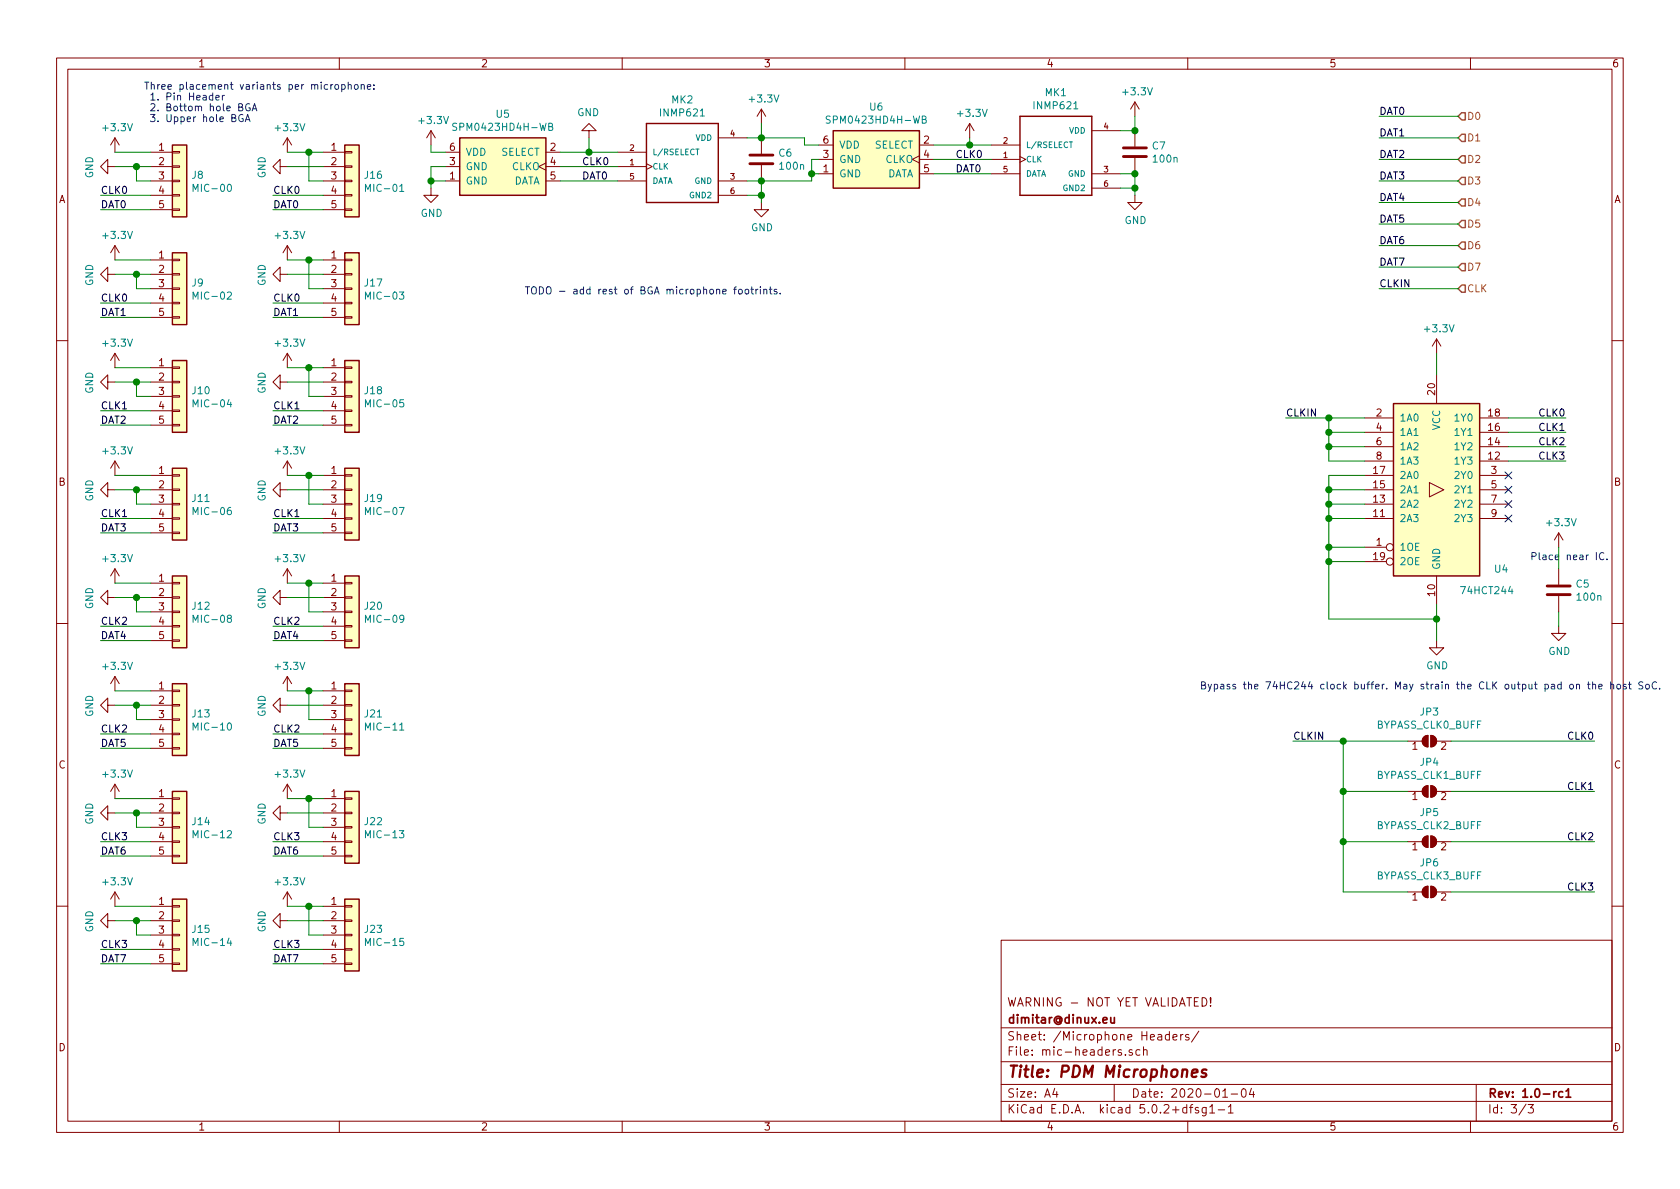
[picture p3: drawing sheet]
EESchema Schematic File Version 4
LIBS:beaglemic-cape-cache
EELAYER 26 0
EELAYER END
$Descr A4 11693 8268
encoding utf-8
Sheet 3 3
Title "PDM Microphones"
Date "2020-01-04"
Rev "1.0-rc1"
Comp "dimitar@dinux.eu"
Comment1 "WARNING - NOT YET VALIDATED!"
Comment2 ""
Comment3 ""
Comment4 ""
$EndDescr
$Comp
L Connector_Generic:Conn_01x05 J?
U 1 1
P 1250 1250
AR Path="/5E1BA68D" Ref="J?"  Part="1" 
AR Path="/5E1B9A68/5E1BA68D" Ref="J8"  Part="1" 
F 0 "J8" H 1330 1292 50  0000 L CNN
F 1 "MIC-00" H 1330 1201 50  0000 L CNN
F 2 "Connector_PinSocket_2.54mm:PinSocket_1x05_P2.54mm_Horizontal" H 1250 1250 50  0001 C CNN
F 3 "~" H 1250 1250 50  0001 C CNN
	1    1250 1250
	1    0    0    -1  
$EndComp
$Comp
L power:GND #PWR?
U 1 1
P 800 1150
AR Path="/5E1BA694" Ref="#PWR?"  Part="1" 
AR Path="/5E1B9A68/5E1BA694" Ref="#PWR048"  Part="1" 
F 0 "#PWR048" H 800 900 50  0001 C CNN
F 1 "GND" H 805 977 50  0000 C CNN
F 2 "" H 800 1150 50  0001 C CNN
F 3 "" H 800 1150 50  0001 C CNN
	1    800  1150
	0    1    1    0   
$EndComp
$Comp
L power:+3.3V #PWR?
U 1 1
P 800 1050
AR Path="/5E1BA69A" Ref="#PWR?"  Part="1" 
AR Path="/5E1B9A68/5E1BA69A" Ref="#PWR047"  Part="1" 
F 0 "#PWR047" H 800 900 50  0001 C CNN
F 1 "+3.3V" H 815 1223 50  0000 C CNN
F 2 "" H 800 1050 50  0001 C CNN
F 3 "" H 800 1050 50  0001 C CNN
	1    800  1050
	1    0    0    -1  
$EndComp
Wire Wire Line
	1050 1050 800  1050
Wire Wire Line
	1050 1150 950  1150
Wire Wire Line
	1050 1250 950  1250
Wire Wire Line
	950  1250 950  1150
Connection ~ 950  1150
Wire Wire Line
	950  1150 800  1150
$Comp
L Connector_Generic:Conn_01x05 J?
U 1 1
P 2450 1250
AR Path="/5E1BA6A6" Ref="J?"  Part="1" 
AR Path="/5E1B9A68/5E1BA6A6" Ref="J16"  Part="1" 
F 0 "J16" H 2530 1292 50  0000 L CNN
F 1 "MIC-01" H 2530 1201 50  0000 L CNN
F 2 "Connector_PinSocket_2.54mm:PinSocket_1x05_P2.54mm_Horizontal" H 2450 1250 50  0001 C CNN
F 3 "~" H 2450 1250 50  0001 C CNN
	1    2450 1250
	1    0    0    -1  
$EndComp
$Comp
L power:GND #PWR?
U 1 1
P 2000 1150
AR Path="/5E1BA6AD" Ref="#PWR?"  Part="1" 
AR Path="/5E1B9A68/5E1BA6AD" Ref="#PWR064"  Part="1" 
F 0 "#PWR064" H 2000 900 50  0001 C CNN
F 1 "GND" H 2005 977 50  0000 C CNN
F 2 "" H 2000 1150 50  0001 C CNN
F 3 "" H 2000 1150 50  0001 C CNN
	1    2000 1150
	0    1    1    0   
$EndComp
$Comp
L power:+3.3V #PWR?
U 1 1
P 2000 1050
AR Path="/5E1BA6B3" Ref="#PWR?"  Part="1" 
AR Path="/5E1B9A68/5E1BA6B3" Ref="#PWR063"  Part="1" 
F 0 "#PWR063" H 2000 900 50  0001 C CNN
F 1 "+3.3V" H 2015 1223 50  0000 C CNN
F 2 "" H 2000 1050 50  0001 C CNN
F 3 "" H 2000 1050 50  0001 C CNN
	1    2000 1050
	1    0    0    -1  
$EndComp
Wire Wire Line
	2250 1050 2150 1050
Wire Wire Line
	2000 1150 2250 1150
Wire Wire Line
	2250 1250 2150 1250
Wire Wire Line
	2150 1250 2150 1050
Connection ~ 2150 1050
Wire Wire Line
	2150 1050 2000 1050
Wire Wire Line
	1050 2100 700  2100
Wire Wire Line
	1050 2200 700  2200
$Comp
L Connector_Generic:Conn_01x05 J?
U 1 1
P 1250 2000
AR Path="/5E1BA6C1" Ref="J?"  Part="1" 
AR Path="/5E1B9A68/5E1BA6C1" Ref="J9"  Part="1" 
F 0 "J9" H 1330 2042 50  0000 L CNN
F 1 "MIC-02" H 1330 1951 50  0000 L CNN
F 2 "Connector_PinSocket_2.54mm:PinSocket_1x05_P2.54mm_Horizontal" H 1250 2000 50  0001 C CNN
F 3 "~" H 1250 2000 50  0001 C CNN
	1    1250 2000
	1    0    0    -1  
$EndComp
$Comp
L power:GND #PWR?
U 1 1
P 800 1900
AR Path="/5E1BA6C8" Ref="#PWR?"  Part="1" 
AR Path="/5E1B9A68/5E1BA6C8" Ref="#PWR050"  Part="1" 
F 0 "#PWR050" H 800 1650 50  0001 C CNN
F 1 "GND" H 805 1727 50  0000 C CNN
F 2 "" H 800 1900 50  0001 C CNN
F 3 "" H 800 1900 50  0001 C CNN
	1    800  1900
	0    1    1    0   
$EndComp
$Comp
L power:+3.3V #PWR?
U 1 1
P 800 1800
AR Path="/5E1BA6CE" Ref="#PWR?"  Part="1" 
AR Path="/5E1B9A68/5E1BA6CE" Ref="#PWR049"  Part="1" 
F 0 "#PWR049" H 800 1650 50  0001 C CNN
F 1 "+3.3V" H 815 1973 50  0000 C CNN
F 2 "" H 800 1800 50  0001 C CNN
F 3 "" H 800 1800 50  0001 C CNN
	1    800  1800
	1    0    0    -1  
$EndComp
Wire Wire Line
	1050 1800 800  1800
Wire Wire Line
	1050 1900 950  1900
Wire Wire Line
	1050 2000 950  2000
Wire Wire Line
	950  2000 950  1900
Connection ~ 950  1900
Wire Wire Line
	950  1900 800  1900
Wire Wire Line
	2250 2100 1900 2100
Wire Wire Line
	2250 2200 1900 2200
$Comp
L Connector_Generic:Conn_01x05 J?
U 1 1
P 2450 2000
AR Path="/5E1BA6DC" Ref="J?"  Part="1" 
AR Path="/5E1B9A68/5E1BA6DC" Ref="J17"  Part="1" 
F 0 "J17" H 2530 2042 50  0000 L CNN
F 1 "MIC-03" H 2530 1951 50  0000 L CNN
F 2 "Connector_PinSocket_2.54mm:PinSocket_1x05_P2.54mm_Horizontal" H 2450 2000 50  0001 C CNN
F 3 "~" H 2450 2000 50  0001 C CNN
	1    2450 2000
	1    0    0    -1  
$EndComp
$Comp
L power:GND #PWR?
U 1 1
P 2000 1900
AR Path="/5E1BA6E3" Ref="#PWR?"  Part="1" 
AR Path="/5E1B9A68/5E1BA6E3" Ref="#PWR066"  Part="1" 
F 0 "#PWR066" H 2000 1650 50  0001 C CNN
F 1 "GND" H 2005 1727 50  0000 C CNN
F 2 "" H 2000 1900 50  0001 C CNN
F 3 "" H 2000 1900 50  0001 C CNN
	1    2000 1900
	0    1    1    0   
$EndComp
$Comp
L power:+3.3V #PWR?
U 1 1
P 2000 1800
AR Path="/5E1BA6E9" Ref="#PWR?"  Part="1" 
AR Path="/5E1B9A68/5E1BA6E9" Ref="#PWR065"  Part="1" 
F 0 "#PWR065" H 2000 1650 50  0001 C CNN
F 1 "+3.3V" H 2015 1973 50  0000 C CNN
F 2 "" H 2000 1800 50  0001 C CNN
F 3 "" H 2000 1800 50  0001 C CNN
	1    2000 1800
	1    0    0    -1  
$EndComp
Wire Wire Line
	2250 1800 2150 1800
Wire Wire Line
	2000 1900 2250 1900
Wire Wire Line
	2250 2000 2150 2000
Wire Wire Line
	2150 2000 2150 1800
Connection ~ 2150 1800
Wire Wire Line
	2150 1800 2000 1800
Wire Wire Line
	1050 2850 700  2850
Wire Wire Line
	1050 2950 700  2950
$Comp
L Connector_Generic:Conn_01x05 J?
U 1 1
P 1250 2750
AR Path="/5E1BA6F7" Ref="J?"  Part="1" 
AR Path="/5E1B9A68/5E1BA6F7" Ref="J10"  Part="1" 
F 0 "J10" H 1330 2792 50  0000 L CNN
F 1 "MIC-04" H 1330 2701 50  0000 L CNN
F 2 "Connector_PinSocket_2.54mm:PinSocket_1x05_P2.54mm_Horizontal" H 1250 2750 50  0001 C CNN
F 3 "~" H 1250 2750 50  0001 C CNN
	1    1250 2750
	1    0    0    -1  
$EndComp
$Comp
L power:GND #PWR?
U 1 1
P 800 2650
AR Path="/5E1BA6FE" Ref="#PWR?"  Part="1" 
AR Path="/5E1B9A68/5E1BA6FE" Ref="#PWR052"  Part="1" 
F 0 "#PWR052" H 800 2400 50  0001 C CNN
F 1 "GND" H 805 2477 50  0000 C CNN
F 2 "" H 800 2650 50  0001 C CNN
F 3 "" H 800 2650 50  0001 C CNN
	1    800  2650
	0    1    1    0   
$EndComp
$Comp
L power:+3.3V #PWR?
U 1 1
P 800 2550
AR Path="/5E1BA704" Ref="#PWR?"  Part="1" 
AR Path="/5E1B9A68/5E1BA704" Ref="#PWR051"  Part="1" 
F 0 "#PWR051" H 800 2400 50  0001 C CNN
F 1 "+3.3V" H 815 2723 50  0000 C CNN
F 2 "" H 800 2550 50  0001 C CNN
F 3 "" H 800 2550 50  0001 C CNN
	1    800  2550
	1    0    0    -1  
$EndComp
Wire Wire Line
	1050 2550 800  2550
Wire Wire Line
	1050 2650 950  2650
Wire Wire Line
	1050 2750 950  2750
Wire Wire Line
	950  2750 950  2650
Connection ~ 950  2650
Wire Wire Line
	950  2650 800  2650
Wire Wire Line
	2250 2850 1900 2850
Wire Wire Line
	2250 2950 1900 2950
$Comp
L Connector_Generic:Conn_01x05 J?
U 1 1
P 2450 2750
AR Path="/5E1BA712" Ref="J?"  Part="1" 
AR Path="/5E1B9A68/5E1BA712" Ref="J18"  Part="1" 
F 0 "J18" H 2530 2792 50  0000 L CNN
F 1 "MIC-05" H 2530 2701 50  0000 L CNN
F 2 "Connector_PinSocket_2.54mm:PinSocket_1x05_P2.54mm_Horizontal" H 2450 2750 50  0001 C CNN
F 3 "~" H 2450 2750 50  0001 C CNN
	1    2450 2750
	1    0    0    -1  
$EndComp
$Comp
L power:GND #PWR?
U 1 1
P 2000 2650
AR Path="/5E1BA719" Ref="#PWR?"  Part="1" 
AR Path="/5E1B9A68/5E1BA719" Ref="#PWR068"  Part="1" 
F 0 "#PWR068" H 2000 2400 50  0001 C CNN
F 1 "GND" H 2005 2477 50  0000 C CNN
F 2 "" H 2000 2650 50  0001 C CNN
F 3 "" H 2000 2650 50  0001 C CNN
	1    2000 2650
	0    1    1    0   
$EndComp
$Comp
L power:+3.3V #PWR?
U 1 1
P 2000 2550
AR Path="/5E1BA71F" Ref="#PWR?"  Part="1" 
AR Path="/5E1B9A68/5E1BA71F" Ref="#PWR067"  Part="1" 
F 0 "#PWR067" H 2000 2400 50  0001 C CNN
F 1 "+3.3V" H 2015 2723 50  0000 C CNN
F 2 "" H 2000 2550 50  0001 C CNN
F 3 "" H 2000 2550 50  0001 C CNN
	1    2000 2550
	1    0    0    -1  
$EndComp
Wire Wire Line
	2250 2550 2150 2550
Wire Wire Line
	2000 2650 2250 2650
Wire Wire Line
	2250 2750 2150 2750
Wire Wire Line
	2150 2750 2150 2550
Connection ~ 2150 2550
Wire Wire Line
	2150 2550 2000 2550
Wire Wire Line
	2250 1350 1900 1350
Wire Wire Line
	2250 1450 1900 1450
Wire Wire Line
	1050 1350 700  1350
Wire Wire Line
	700  1450 1050 1450
Text Label 1900 1350 0    50   ~ 0
CLK0
Text Label 1900 1450 0    50   ~ 0
DAT0
Text Label 700  1350 0    50   ~ 0
CLK0
Text Label 700  1450 0    50   ~ 0
DAT0
Text Label 1900 2100 0    50   ~ 0
CLK0
Text Label 700  2100 0    50   ~ 0
CLK0
Text Label 700  2200 0    50   ~ 0
DAT1
Text Label 1900 2200 0    50   ~ 0
DAT1
Text Label 700  2850 0    50   ~ 0
CLK1
Text Label 700  2950 0    50   ~ 0
DAT2
Text Label 1900 2850 0    50   ~ 0
CLK1
Text Label 1900 2950 0    50   ~ 0
DAT2
Wire Wire Line
	1050 3600 700  3600
Wire Wire Line
	1050 3700 700  3700
$Comp
L Connector_Generic:Conn_01x05 J?
U 1 1
P 1250 3500
AR Path="/5E1BA73D" Ref="J?"  Part="1" 
AR Path="/5E1B9A68/5E1BA73D" Ref="J11"  Part="1" 
F 0 "J11" H 1330 3542 50  0000 L CNN
F 1 "MIC-06" H 1330 3451 50  0000 L CNN
F 2 "Connector_PinSocket_2.54mm:PinSocket_1x05_P2.54mm_Horizontal" H 1250 3500 50  0001 C CNN
F 3 "~" H 1250 3500 50  0001 C CNN
	1    1250 3500
	1    0    0    -1  
$EndComp
$Comp
L power:GND #PWR?
U 1 1
P 800 3400
AR Path="/5E1BA744" Ref="#PWR?"  Part="1" 
AR Path="/5E1B9A68/5E1BA744" Ref="#PWR054"  Part="1" 
F 0 "#PWR054" H 800 3150 50  0001 C CNN
F 1 "GND" H 805 3227 50  0000 C CNN
F 2 "" H 800 3400 50  0001 C CNN
F 3 "" H 800 3400 50  0001 C CNN
	1    800  3400
	0    1    1    0   
$EndComp
$Comp
L power:+3.3V #PWR?
U 1 1
P 800 3300
AR Path="/5E1BA74A" Ref="#PWR?"  Part="1" 
AR Path="/5E1B9A68/5E1BA74A" Ref="#PWR053"  Part="1" 
F 0 "#PWR053" H 800 3150 50  0001 C CNN
F 1 "+3.3V" H 815 3473 50  0000 C CNN
F 2 "" H 800 3300 50  0001 C CNN
F 3 "" H 800 3300 50  0001 C CNN
	1    800  3300
	1    0    0    -1  
$EndComp
Wire Wire Line
	1050 3300 800  3300
Wire Wire Line
	1050 3400 950  3400
Wire Wire Line
	1050 3500 950  3500
Wire Wire Line
	950  3500 950  3400
Connection ~ 950  3400
Wire Wire Line
	950  3400 800  3400
Wire Wire Line
	2250 3600 1900 3600
Wire Wire Line
	2250 3700 1900 3700
$Comp
L Connector_Generic:Conn_01x05 J?
U 1 1
P 2450 3500
AR Path="/5E1BA758" Ref="J?"  Part="1" 
AR Path="/5E1B9A68/5E1BA758" Ref="J19"  Part="1" 
F 0 "J19" H 2530 3542 50  0000 L CNN
F 1 "MIC-07" H 2530 3451 50  0000 L CNN
F 2 "Connector_PinSocket_2.54mm:PinSocket_1x05_P2.54mm_Horizontal" H 2450 3500 50  0001 C CNN
F 3 "~" H 2450 3500 50  0001 C CNN
	1    2450 3500
	1    0    0    -1  
$EndComp
$Comp
L power:GND #PWR?
U 1 1
P 2000 3400
AR Path="/5E1BA75F" Ref="#PWR?"  Part="1" 
AR Path="/5E1B9A68/5E1BA75F" Ref="#PWR070"  Part="1" 
F 0 "#PWR070" H 2000 3150 50  0001 C CNN
F 1 "GND" H 2005 3227 50  0000 C CNN
F 2 "" H 2000 3400 50  0001 C CNN
F 3 "" H 2000 3400 50  0001 C CNN
	1    2000 3400
	0    1    1    0   
$EndComp
$Comp
L power:+3.3V #PWR?
U 1 1
P 2000 3300
AR Path="/5E1BA765" Ref="#PWR?"  Part="1" 
AR Path="/5E1B9A68/5E1BA765" Ref="#PWR069"  Part="1" 
F 0 "#PWR069" H 2000 3150 50  0001 C CNN
F 1 "+3.3V" H 2015 3473 50  0000 C CNN
F 2 "" H 2000 3300 50  0001 C CNN
F 3 "" H 2000 3300 50  0001 C CNN
	1    2000 3300
	1    0    0    -1  
$EndComp
Wire Wire Line
	2250 3300 2150 3300
Wire Wire Line
	2000 3400 2250 3400
Wire Wire Line
	2250 3500 2150 3500
Wire Wire Line
	2150 3500 2150 3300
Connection ~ 2150 3300
Wire Wire Line
	2150 3300 2000 3300
Text Label 700  3600 0    50   ~ 0
CLK1
Text Label 700  3700 0    50   ~ 0
DAT3
Text Label 1900 3600 0    50   ~ 0
CLK1
Text Label 1900 3700 0    50   ~ 0
DAT3
$Comp
L Connector_Generic:Conn_01x05 J?
U 1 1
P 1250 4250
AR Path="/5E1BA775" Ref="J?"  Part="1" 
AR Path="/5E1B9A68/5E1BA775" Ref="J12"  Part="1" 
F 0 "J12" H 1330 4292 50  0000 L CNN
F 1 "MIC-08" H 1330 4201 50  0000 L CNN
F 2 "Connector_PinSocket_2.54mm:PinSocket_1x05_P2.54mm_Horizontal" H 1250 4250 50  0001 C CNN
F 3 "~" H 1250 4250 50  0001 C CNN
	1    1250 4250
	1    0    0    -1  
$EndComp
$Comp
L power:GND #PWR?
U 1 1
P 800 4150
AR Path="/5E1BA77C" Ref="#PWR?"  Part="1" 
AR Path="/5E1B9A68/5E1BA77C" Ref="#PWR056"  Part="1" 
F 0 "#PWR056" H 800 3900 50  0001 C CNN
F 1 "GND" H 805 3977 50  0000 C CNN
F 2 "" H 800 4150 50  0001 C CNN
F 3 "" H 800 4150 50  0001 C CNN
	1    800  4150
	0    1    1    0   
$EndComp
$Comp
L power:+3.3V #PWR?
U 1 1
P 800 4050
AR Path="/5E1BA782" Ref="#PWR?"  Part="1" 
AR Path="/5E1B9A68/5E1BA782" Ref="#PWR055"  Part="1" 
F 0 "#PWR055" H 800 3900 50  0001 C CNN
F 1 "+3.3V" H 815 4223 50  0000 C CNN
F 2 "" H 800 4050 50  0001 C CNN
F 3 "" H 800 4050 50  0001 C CNN
	1    800  4050
	1    0    0    -1  
$EndComp
Wire Wire Line
	1050 4050 800  4050
Wire Wire Line
	1050 4150 950  4150
Wire Wire Line
	1050 4250 950  4250
Wire Wire Line
	950  4250 950  4150
Connection ~ 950  4150
Wire Wire Line
	950  4150 800  4150
$Comp
L Connector_Generic:Conn_01x05 J?
U 1 1
P 2450 4250
AR Path="/5E1BA78E" Ref="J?"  Part="1" 
AR Path="/5E1B9A68/5E1BA78E" Ref="J20"  Part="1" 
F 0 "J20" H 2530 4292 50  0000 L CNN
F 1 "MIC-09" H 2530 4201 50  0000 L CNN
F 2 "Connector_PinSocket_2.54mm:PinSocket_1x05_P2.54mm_Horizontal" H 2450 4250 50  0001 C CNN
F 3 "~" H 2450 4250 50  0001 C CNN
	1    2450 4250
	1    0    0    -1  
$EndComp
$Comp
L power:GND #PWR?
U 1 1
P 2000 4150
AR Path="/5E1BA795" Ref="#PWR?"  Part="1" 
AR Path="/5E1B9A68/5E1BA795" Ref="#PWR072"  Part="1" 
F 0 "#PWR072" H 2000 3900 50  0001 C CNN
F 1 "GND" H 2005 3977 50  0000 C CNN
F 2 "" H 2000 4150 50  0001 C CNN
F 3 "" H 2000 4150 50  0001 C CNN
	1    2000 4150
	0    1    1    0   
$EndComp
$Comp
L power:+3.3V #PWR?
U 1 1
P 2000 4050
AR Path="/5E1BA79B" Ref="#PWR?"  Part="1" 
AR Path="/5E1B9A68/5E1BA79B" Ref="#PWR071"  Part="1" 
F 0 "#PWR071" H 2000 3900 50  0001 C CNN
F 1 "+3.3V" H 2015 4223 50  0000 C CNN
F 2 "" H 2000 4050 50  0001 C CNN
F 3 "" H 2000 4050 50  0001 C CNN
	1    2000 4050
	1    0    0    -1  
$EndComp
Wire Wire Line
	2250 4050 2150 4050
Wire Wire Line
	2000 4150 2250 4150
Wire Wire Line
	2250 4250 2150 4250
Wire Wire Line
	2150 4250 2150 4050
Connection ~ 2150 4050
Wire Wire Line
	2150 4050 2000 4050
Wire Wire Line
	1050 5100 700  5100
Wire Wire Line
	1050 5200 700  5200
$Comp
L Connector_Generic:Conn_01x05 J?
U 1 1
P 1250 5000
AR Path="/5E1BA7A9" Ref="J?"  Part="1" 
AR Path="/5E1B9A68/5E1BA7A9" Ref="J13"  Part="1" 
F 0 "J13" H 1330 5042 50  0000 L CNN
F 1 "MIC-10" H 1330 4951 50  0000 L CNN
F 2 "Connector_PinSocket_2.54mm:PinSocket_1x05_P2.54mm_Horizontal" H 1250 5000 50  0001 C CNN
F 3 "~" H 1250 5000 50  0001 C CNN
	1    1250 5000
	1    0    0    -1  
$EndComp
$Comp
L power:GND #PWR?
U 1 1
P 800 4900
AR Path="/5E1BA7B0" Ref="#PWR?"  Part="1" 
AR Path="/5E1B9A68/5E1BA7B0" Ref="#PWR058"  Part="1" 
F 0 "#PWR058" H 800 4650 50  0001 C CNN
F 1 "GND" H 805 4727 50  0000 C CNN
F 2 "" H 800 4900 50  0001 C CNN
F 3 "" H 800 4900 50  0001 C CNN
	1    800  4900
	0    1    1    0   
$EndComp
$Comp
L power:+3.3V #PWR?
U 1 1
P 800 4800
AR Path="/5E1BA7B6" Ref="#PWR?"  Part="1" 
AR Path="/5E1B9A68/5E1BA7B6" Ref="#PWR057"  Part="1" 
F 0 "#PWR057" H 800 4650 50  0001 C CNN
F 1 "+3.3V" H 815 4973 50  0000 C CNN
F 2 "" H 800 4800 50  0001 C CNN
F 3 "" H 800 4800 50  0001 C CNN
	1    800  4800
	1    0    0    -1  
$EndComp
Wire Wire Line
	1050 4800 800  4800
Wire Wire Line
	1050 4900 950  4900
Wire Wire Line
	1050 5000 950  5000
Wire Wire Line
	950  5000 950  4900
Connection ~ 950  4900
Wire Wire Line
	950  4900 800  4900
Wire Wire Line
	2250 5100 1900 5100
Wire Wire Line
	2250 5200 1900 5200
$Comp
L Connector_Generic:Conn_01x05 J?
U 1 1
P 2450 5000
AR Path="/5E1BA7C4" Ref="J?"  Part="1" 
AR Path="/5E1B9A68/5E1BA7C4" Ref="J21"  Part="1" 
F 0 "J21" H 2530 5042 50  0000 L CNN
F 1 "MIC-11" H 2530 4951 50  0000 L CNN
F 2 "Connector_PinSocket_2.54mm:PinSocket_1x05_P2.54mm_Horizontal" H 2450 5000 50  0001 C CNN
F 3 "~" H 2450 5000 50  0001 C CNN
	1    2450 5000
	1    0    0    -1  
$EndComp
$Comp
L power:GND #PWR?
U 1 1
P 2000 4900
AR Path="/5E1BA7CB" Ref="#PWR?"  Part="1" 
AR Path="/5E1B9A68/5E1BA7CB" Ref="#PWR074"  Part="1" 
F 0 "#PWR074" H 2000 4650 50  0001 C CNN
F 1 "GND" H 2005 4727 50  0000 C CNN
F 2 "" H 2000 4900 50  0001 C CNN
F 3 "" H 2000 4900 50  0001 C CNN
	1    2000 4900
	0    1    1    0   
$EndComp
$Comp
L power:+3.3V #PWR?
U 1 1
P 2000 4800
AR Path="/5E1BA7D1" Ref="#PWR?"  Part="1" 
AR Path="/5E1B9A68/5E1BA7D1" Ref="#PWR073"  Part="1" 
F 0 "#PWR073" H 2000 4650 50  0001 C CNN
F 1 "+3.3V" H 2015 4973 50  0000 C CNN
F 2 "" H 2000 4800 50  0001 C CNN
F 3 "" H 2000 4800 50  0001 C CNN
	1    2000 4800
	1    0    0    -1  
$EndComp
Wire Wire Line
	2250 4800 2150 4800
Wire Wire Line
	2000 4900 2250 4900
Wire Wire Line
	2250 5000 2150 5000
Wire Wire Line
	2150 5000 2150 4800
Connection ~ 2150 4800
Wire Wire Line
	2150 4800 2000 4800
Wire Wire Line
	1050 5850 700  5850
Wire Wire Line
	1050 5950 700  5950
$Comp
L Connector_Generic:Conn_01x05 J?
U 1 1
P 1250 5750
AR Path="/5E1BA7DF" Ref="J?"  Part="1" 
AR Path="/5E1B9A68/5E1BA7DF" Ref="J14"  Part="1" 
F 0 "J14" H 1330 5792 50  0000 L CNN
F 1 "MIC-12" H 1330 5701 50  0000 L CNN
F 2 "Connector_PinSocket_2.54mm:PinSocket_1x05_P2.54mm_Horizontal" H 1250 5750 50  0001 C CNN
F 3 "~" H 1250 5750 50  0001 C CNN
	1    1250 5750
	1    0    0    -1  
$EndComp
$Comp
L power:GND #PWR?
U 1 1
P 800 5650
AR Path="/5E1BA7E6" Ref="#PWR?"  Part="1" 
AR Path="/5E1B9A68/5E1BA7E6" Ref="#PWR060"  Part="1" 
F 0 "#PWR060" H 800 5400 50  0001 C CNN
F 1 "GND" H 805 5477 50  0000 C CNN
F 2 "" H 800 5650 50  0001 C CNN
F 3 "" H 800 5650 50  0001 C CNN
	1    800  5650
	0    1    1    0   
$EndComp
$Comp
L power:+3.3V #PWR?
U 1 1
P 800 5550
AR Path="/5E1BA7EC" Ref="#PWR?"  Part="1" 
AR Path="/5E1B9A68/5E1BA7EC" Ref="#PWR059"  Part="1" 
F 0 "#PWR059" H 800 5400 50  0001 C CNN
F 1 "+3.3V" H 815 5723 50  0000 C CNN
F 2 "" H 800 5550 50  0001 C CNN
F 3 "" H 800 5550 50  0001 C CNN
	1    800  5550
	1    0    0    -1  
$EndComp
Wire Wire Line
	1050 5550 800  5550
Wire Wire Line
	1050 5650 950  5650
Wire Wire Line
	1050 5750 950  5750
Wire Wire Line
	950  5750 950  5650
Connection ~ 950  5650
Wire Wire Line
	950  5650 800  5650
Wire Wire Line
	2250 5850 1900 5850
Wire Wire Line
	2250 5950 1900 5950
$Comp
L Connector_Generic:Conn_01x05 J?
U 1 1
P 2450 5750
AR Path="/5E1BA7FA" Ref="J?"  Part="1" 
AR Path="/5E1B9A68/5E1BA7FA" Ref="J22"  Part="1" 
F 0 "J22" H 2530 5792 50  0000 L CNN
F 1 "MIC-13" H 2530 5701 50  0000 L CNN
F 2 "Connector_PinSocket_2.54mm:PinSocket_1x05_P2.54mm_Horizontal" H 2450 5750 50  0001 C CNN
F 3 "~" H 2450 5750 50  0001 C CNN
	1    2450 5750
	1    0    0    -1  
$EndComp
$Comp
L power:GND #PWR?
U 1 1
P 2000 5650
AR Path="/5E1BA801" Ref="#PWR?"  Part="1" 
AR Path="/5E1B9A68/5E1BA801" Ref="#PWR076"  Part="1" 
F 0 "#PWR076" H 2000 5400 50  0001 C CNN
F 1 "GND" H 2005 5477 50  0000 C CNN
F 2 "" H 2000 5650 50  0001 C CNN
F 3 "" H 2000 5650 50  0001 C CNN
	1    2000 5650
	0    1    1    0   
$EndComp
$Comp
L power:+3.3V #PWR?
U 1 1
P 2000 5550
AR Path="/5E1BA807" Ref="#PWR?"  Part="1" 
AR Path="/5E1B9A68/5E1BA807" Ref="#PWR075"  Part="1" 
F 0 "#PWR075" H 2000 5400 50  0001 C CNN
F 1 "+3.3V" H 2015 5723 50  0000 C CNN
F 2 "" H 2000 5550 50  0001 C CNN
F 3 "" H 2000 5550 50  0001 C CNN
	1    2000 5550
	1    0    0    -1  
$EndComp
Wire Wire Line
	2250 5550 2150 5550
Wire Wire Line
	2000 5650 2250 5650
Wire Wire Line
	2250 5750 2150 5750
Wire Wire Line
	2150 5750 2150 5550
Connection ~ 2150 5550
Wire Wire Line
	2150 5550 2000 5550
Wire Wire Line
	2250 4350 1900 4350
Wire Wire Line
	2250 4450 1900 4450
Wire Wire Line
	1050 4350 700  4350
Wire Wire Line
	700  4450 1050 4450
Text Label 1900 4350 0    50   ~ 0
CLK2
Text Label 1900 4450 0    50   ~ 0
DAT4
Text Label 700  4350 0    50   ~ 0
CLK2
Text Label 700  4450 0    50   ~ 0
DAT4
Text Label 1900 5100 0    50   ~ 0
CLK2
Text Label 700  5100 0    50   ~ 0
CLK2
Text Label 700  5200 0    50   ~ 0
DAT5
Text Label 1900 5200 0    50   ~ 0
DAT5
Text Label 700  5850 0    50   ~ 0
CLK3
Text Label 700  5950 0    50   ~ 0
DAT6
Text Label 1900 5850 0    50   ~ 0
CLK3
Text Label 1900 5950 0    50   ~ 0
DAT6
Wire Wire Line
	1050 6600 700  6600
Wire Wire Line
	1050 6700 700  6700
$Comp
L Connector_Generic:Conn_01x05 J?
U 1 1
P 1250 6500
AR Path="/5E1BA825" Ref="J?"  Part="1" 
AR Path="/5E1B9A68/5E1BA825" Ref="J15"  Part="1" 
F 0 "J15" H 1330 6542 50  0000 L CNN
F 1 "MIC-14" H 1330 6451 50  0000 L CNN
F 2 "Connector_PinSocket_2.54mm:PinSocket_1x05_P2.54mm_Horizontal" H 1250 6500 50  0001 C CNN
F 3 "~" H 1250 6500 50  0001 C CNN
	1    1250 6500
	1    0    0    -1  
$EndComp
$Comp
L power:GND #PWR?
U 1 1
P 800 6400
AR Path="/5E1BA82C" Ref="#PWR?"  Part="1" 
AR Path="/5E1B9A68/5E1BA82C" Ref="#PWR062"  Part="1" 
F 0 "#PWR062" H 800 6150 50  0001 C CNN
F 1 "GND" H 805 6227 50  0000 C CNN
F 2 "" H 800 6400 50  0001 C CNN
F 3 "" H 800 6400 50  0001 C CNN
	1    800  6400
	0    1    1    0   
$EndComp
$Comp
L power:+3.3V #PWR?
U 1 1
P 800 6300
AR Path="/5E1BA832" Ref="#PWR?"  Part="1" 
AR Path="/5E1B9A68/5E1BA832" Ref="#PWR061"  Part="1" 
F 0 "#PWR061" H 800 6150 50  0001 C CNN
F 1 "+3.3V" H 815 6473 50  0000 C CNN
F 2 "" H 800 6300 50  0001 C CNN
F 3 "" H 800 6300 50  0001 C CNN
	1    800  6300
	1    0    0    -1  
$EndComp
Wire Wire Line
	1050 6300 800  6300
Wire Wire Line
	1050 6400 950  6400
Wire Wire Line
	1050 6500 950  6500
Wire Wire Line
	950  6500 950  6400
Connection ~ 950  6400
Wire Wire Line
	950  6400 800  6400
Wire Wire Line
	2250 6600 1900 6600
Wire Wire Line
	2250 6700 1900 6700
$Comp
L Connector_Generic:Conn_01x05 J?
U 1 1
P 2450 6500
AR Path="/5E1BA840" Ref="J?"  Part="1" 
AR Path="/5E1B9A68/5E1BA840" Ref="J23"  Part="1" 
F 0 "J23" H 2530 6542 50  0000 L CNN
F 1 "MIC-15" H 2530 6451 50  0000 L CNN
F 2 "Connector_PinSocket_2.54mm:PinSocket_1x05_P2.54mm_Horizontal" H 2450 6500 50  0001 C CNN
F 3 "~" H 2450 6500 50  0001 C CNN
	1    2450 6500
	1    0    0    -1  
$EndComp
$Comp
L power:GND #PWR?
U 1 1
P 2000 6400
AR Path="/5E1BA847" Ref="#PWR?"  Part="1" 
AR Path="/5E1B9A68/5E1BA847" Ref="#PWR078"  Part="1" 
F 0 "#PWR078" H 2000 6150 50  0001 C CNN
F 1 "GND" H 2005 6227 50  0000 C CNN
F 2 "" H 2000 6400 50  0001 C CNN
F 3 "" H 2000 6400 50  0001 C CNN
	1    2000 6400
	0    1    1    0   
$EndComp
$Comp
L power:+3.3V #PWR?
U 1 1
P 2000 6300
AR Path="/5E1BA84D" Ref="#PWR?"  Part="1" 
AR Path="/5E1B9A68/5E1BA84D" Ref="#PWR077"  Part="1" 
F 0 "#PWR077" H 2000 6150 50  0001 C CNN
F 1 "+3.3V" H 2015 6473 50  0000 C CNN
F 2 "" H 2000 6300 50  0001 C CNN
F 3 "" H 2000 6300 50  0001 C CNN
	1    2000 6300
	1    0    0    -1  
$EndComp
Wire Wire Line
	2250 6300 2150 6300
Wire Wire Line
	2000 6400 2250 6400
Wire Wire Line
	2250 6500 2150 6500
Wire Wire Line
	2150 6500 2150 6300
Connection ~ 2150 6300
Wire Wire Line
	2150 6300 2000 6300
Text Label 700  6600 0    50   ~ 0
CLK3
Text Label 700  6700 0    50   ~ 0
DAT7
Text Label 1900 6600 0    50   ~ 0
CLK3
Text Label 1900 6700 0    50   ~ 0
DAT7
$Comp
L 74xx:74HCT244 U?
U 1 1
P 10000 3400
AR Path="/5E1C044B" Ref="U?"  Part="1" 
AR Path="/5E1B9A68/5E1C044B" Ref="U4"  Part="1" 
F 0 "U4" H 10450 2850 50  0000 C CNN
F 1 "74HCT244" H 10350 2700 50  0000 C CNN
F 2 "Package_SO:TSSOP-20_4.4x6.5mm_P0.65mm" H 10000 3400 50  0001 C CNN
F 3 "http://www.nxp.com/documents/data_sheet/74HC_HCT244.pdf" H 10000 3400 50  0001 C CNN
	1    10000 3400
	1    0    0    -1  
$EndComp
$Comp
L Jumper:SolderJumper_2_Open JP?
U 1 1
P 9950 5150
AR Path="/5E1C0452" Ref="JP?"  Part="1" 
AR Path="/5E1B9A68/5E1C0452" Ref="JP3"  Part="1" 
F 0 "JP3" H 9950 5355 50  0000 C CNN
F 1 "BYPASS_CLK0_BUFF" H 9950 5264 50  0000 C CNN
F 2 "Jumper:SolderJumper-2_P1.3mm_Open_RoundedPad1.0x1.5mm" H 9950 5150 50  0001 C CNN
F 3 "~" H 9950 5150 50  0001 C CNN
	1    9950 5150
	1    0    0    -1  
$EndComp
Text HLabel 10150 800  2    50   Input ~ 0
D0
Text HLabel 10150 950  2    50   Input ~ 0
D1
Text HLabel 10150 1100 2    50   Input ~ 0
D2
Text HLabel 10150 1250 2    50   Input ~ 0
D3
Text HLabel 10150 1400 2    50   Input ~ 0
D4
Text HLabel 10150 1550 2    50   Input ~ 0
D5
Text HLabel 10150 1700 2    50   Input ~ 0
D6
Text HLabel 10150 1850 2    50   Input ~ 0
D7
Text HLabel 10150 2000 2    50   Input ~ 0
CLK
NoConn ~ 10500 3300
NoConn ~ 10500 3400
NoConn ~ 10500 3500
NoConn ~ 10500 3600
$Comp
L power:GND #PWR080
U 1 1
P 10000 4450
F 0 "#PWR080" H 10000 4200 50  0001 C CNN
F 1 "GND" H 10005 4277 50  0000 C CNN
F 2 "" H 10000 4450 50  0001 C CNN
F 3 "" H 10000 4450 50  0001 C CNN
	1    10000 4450
	1    0    0    -1  
$EndComp
Wire Wire Line
	10000 4200 10000 4300
Wire Wire Line
	9500 3300 9250 3300
Wire Wire Line
	9250 3300 9250 3400
Wire Wire Line
	9250 4300 10000 4300
Connection ~ 10000 4300
Wire Wire Line
	10000 4300 10000 4450
Wire Wire Line
	9500 3900 9250 3900
Connection ~ 9250 3900
Wire Wire Line
	9250 3900 9250 4300
Wire Wire Line
	9500 3800 9250 3800
Connection ~ 9250 3800
Wire Wire Line
	9250 3800 9250 3900
Wire Wire Line
	9500 3600 9250 3600
Connection ~ 9250 3600
Wire Wire Line
	9250 3600 9250 3800
Wire Wire Line
	9500 3500 9250 3500
Connection ~ 9250 3500
Wire Wire Line
	9250 3500 9250 3600
Wire Wire Line
	9500 3400 9250 3400
Connection ~ 9250 3400
Wire Wire Line
	9250 3400 9250 3500
Wire Wire Line
	9500 2900 9250 2900
Wire Wire Line
	9250 2900 9250 3000
Wire Wire Line
	9250 3000 9500 3000
Wire Wire Line
	9250 3000 9250 3100
Wire Wire Line
	9250 3100 9500 3100
Connection ~ 9250 3000
Wire Wire Line
	9500 3200 9250 3200
Wire Wire Line
	9250 3200 9250 3100
Connection ~ 9250 3100
Wire Wire Line
	9250 2900 8950 2900
Connection ~ 9250 2900
Wire Wire Line
	10500 2900 10900 2900
Wire Wire Line
	10500 3000 10900 3000
Wire Wire Line
	10500 3100 10900 3100
Wire Wire Line
	10500 3200 10900 3200
Text Label 8950 2900 0    50   ~ 0
CLKIN
Text Label 10900 2900 2    50   ~ 0
CLK0
Text Label 10900 3000 2    50   ~ 0
CLK1
Text Label 10900 3100 2    50   ~ 0
CLK2
Text Label 10900 3200 2    50   ~ 0
CLK3
$Comp
L power:+3.3V #PWR?
U 1 1
P 10000 2450
AR Path="/5E0F7674/5E25E067" Ref="#PWR?"  Part="1" 
AR Path="/5E1B9A68/5E25E067" Ref="#PWR079"  Part="1" 
F 0 "#PWR079" H 10000 2300 50  0001 C CNN
F 1 "+3.3V" H 10015 2623 50  0000 C CNN
F 2 "" H 10000 2450 50  0001 C CNN
F 3 "" H 10000 2450 50  0001 C CNN
	1    10000 2450
	1    0    0    -1  
$EndComp
Wire Wire Line
	10000 2600 10000 2450
Wire Wire Line
	10150 800  9600 800 
Wire Wire Line
	10150 950  9600 950 
Wire Wire Line
	10150 1100 9600 1100
Wire Wire Line
	9600 1250 10150 1250
Wire Wire Line
	10150 1400 9600 1400
Wire Wire Line
	10150 1550 9600 1550
Wire Wire Line
	10150 1700 9600 1700
Wire Wire Line
	10150 1850 9600 1850
Wire Wire Line
	10150 2000 9600 2000
Text Label 9600 2000 0    50   ~ 0
CLKIN
Text Label 9600 1850 0    50   ~ 0
DAT7
Text Label 9600 1700 0    50   ~ 0
DAT6
Text Label 9600 1550 0    50   ~ 0
DAT5
Text Label 9600 1400 0    50   ~ 0
DAT4
Text Label 9600 1250 0    50   ~ 0
DAT3
Text Label 9600 1100 0    50   ~ 0
DAT2
Text Label 9600 950  0    50   ~ 0
DAT1
Text Label 9600 800  0    50   ~ 0
DAT0
Wire Wire Line
	10100 5150 11100 5150
Wire Wire Line
	9800 5150 9350 5150
Text Notes 8350 4800 0    50   ~ 0
Bypass the 74HC244 clock buffer. May strain the CLK output pad on the host SoC.
Text Label 9000 5150 0    50   ~ 0
CLKIN
Text Label 11100 5150 2    50   ~ 0
CLK0
$Comp
L Jumper:SolderJumper_2_Open JP?
U 1 1
P 9950 5500
AR Path="/5E2C0B9B" Ref="JP?"  Part="1" 
AR Path="/5E1B9A68/5E2C0B9B" Ref="JP4"  Part="1" 
F 0 "JP4" H 9950 5705 50  0000 C CNN
F 1 "BYPASS_CLK1_BUFF" H 9950 5614 50  0000 C CNN
F 2 "Jumper:SolderJumper-2_P1.3mm_Open_RoundedPad1.0x1.5mm" H 9950 5500 50  0001 C CNN
F 3 "~" H 9950 5500 50  0001 C CNN
	1    9950 5500
	1    0    0    -1  
$EndComp
$Comp
L Jumper:SolderJumper_2_Open JP?
U 1 1
P 9950 5850
AR Path="/5E2C0BDB" Ref="JP?"  Part="1" 
AR Path="/5E1B9A68/5E2C0BDB" Ref="JP5"  Part="1" 
F 0 "JP5" H 9950 6055 50  0000 C CNN
F 1 "BYPASS_CLK2_BUFF" H 9950 5964 50  0000 C CNN
F 2 "Jumper:SolderJumper-2_P1.3mm_Open_RoundedPad1.0x1.5mm" H 9950 5850 50  0001 C CNN
F 3 "~" H 9950 5850 50  0001 C CNN
	1    9950 5850
	1    0    0    -1  
$EndComp
$Comp
L Jumper:SolderJumper_2_Open JP?
U 1 1
P 9950 6200
AR Path="/5E2C0C1F" Ref="JP?"  Part="1" 
AR Path="/5E1B9A68/5E2C0C1F" Ref="JP6"  Part="1" 
F 0 "JP6" H 9950 6405 50  0000 C CNN
F 1 "BYPASS_CLK3_BUFF" H 9950 6314 50  0000 C CNN
F 2 "Jumper:SolderJumper-2_P1.3mm_Open_RoundedPad1.0x1.5mm" H 9950 6200 50  0001 C CNN
F 3 "~" H 9950 6200 50  0001 C CNN
	1    9950 6200
	1    0    0    -1  
$EndComp
Wire Wire Line
	10100 5500 11100 5500
Wire Wire Line
	10100 5850 11100 5850
Wire Wire Line
	10100 6200 11100 6200
Wire Wire Line
	9350 5150 9350 5500
Wire Wire Line
	9350 5500 9800 5500
Connection ~ 9350 5150
Wire Wire Line
	9350 5150 9000 5150
Wire Wire Line
	9350 5500 9350 5850
Wire Wire Line
	9350 5850 9800 5850
Connection ~ 9350 5500
Wire Wire Line
	9350 5850 9350 6200
Wire Wire Line
	9350 6200 9800 6200
Connection ~ 9350 5850
Text Label 11100 5500 2    50   ~ 0
CLK1
Text Label 11100 5850 2    50   ~ 0
CLK2
Text Label 11100 6200 2    50   ~ 0
CLK3
$Comp
L power:+3.3V #PWR?
U 1 1
P 10850 3800
AR Path="/5E0F7674/5E1ED0F3" Ref="#PWR?"  Part="1" 
AR Path="/5E1B9A68/5E1ED0F3" Ref="#PWR0103"  Part="1" 
F 0 "#PWR0103" H 10850 3650 50  0001 C CNN
F 1 "+3.3V" H 10865 3973 50  0000 C CNN
F 2 "" H 10850 3800 50  0001 C CNN
F 3 "" H 10850 3800 50  0001 C CNN
	1    10850 3800
	1    0    0    -1  
$EndComp
$Comp
L power:GND #PWR0104
U 1 1
P 10850 4350
F 0 "#PWR0104" H 10850 4100 50  0001 C CNN
F 1 "GND" H 10855 4177 50  0000 C CNN
F 2 "" H 10850 4350 50  0001 C CNN
F 3 "" H 10850 4350 50  0001 C CNN
	1    10850 4350
	1    0    0    -1  
$EndComp
$Comp
L Device:C C5
U 1 1
P 10850 4100
F 0 "C5" H 10965 4146 50  0000 L CNN
F 1 "100n" H 10965 4055 50  0000 L CNN
F 2 "Capacitor_SMD:C_0805_2012Metric" H 10888 3950 50  0001 C CNN
F 3 "~" H 10850 4100 50  0001 C CNN
	1    10850 4100
	1    0    0    -1  
$EndComp
Text Notes 10650 3900 0    50   ~ 0
Place near IC.
Wire Wire Line
	10850 3950 10850 3800
Wire Wire Line
	10850 4350 10850 4250
$Comp
L power:+3.3V #PWR?
U 1 1
P 5300 850
AR Path="/5E26128D" Ref="#PWR?"  Part="1" 
AR Path="/5E1B9A68/5E26128D" Ref="#PWR084"  Part="1" 
F 0 "#PWR084" H 5300 700 50  0001 C CNN
F 1 "+3.3V" H 5315 1023 50  0000 C CNN
F 2 "" H 5300 850 50  0001 C CNN
F 3 "" H 5300 850 50  0001 C CNN
	1    5300 850 
	1    0    0    -1  
$EndComp
$Comp
L power:GND #PWR?
U 1 1
P 5300 1400
AR Path="/5E2612C8" Ref="#PWR?"  Part="1" 
AR Path="/5E1B9A68/5E2612C8" Ref="#PWR085"  Part="1" 
F 0 "#PWR085" H 5300 1150 50  0001 C CNN
F 1 "GND" H 5305 1227 50  0000 C CNN
F 2 "" H 5300 1400 50  0001 C CNN
F 3 "" H 5300 1400 50  0001 C CNN
	1    5300 1400
	1    0    0    -1  
$EndComp
$Comp
L Device:C C6
U 1 1
P 5300 1100
F 0 "C6" H 5415 1146 50  0000 L CNN
F 1 "100n" H 5415 1055 50  0000 L CNN
F 2 "Capacitor_SMD:C_0805_2012Metric" H 5338 950 50  0001 C CNN
F 3 "~" H 5300 1100 50  0001 C CNN
	1    5300 1100
	1    0    0    -1  
$EndComp
$Comp
L INMP621:INMP621 MK2
U 1 1
P 4750 1150
F 0 "MK2" H 4750 1617 50  0000 C CNN
F 1 "INMP621" H 4750 1526 50  0000 C CNN
F 2 "inmp621-footprint:MK_INMP621" H 4750 1150 50  0001 L BNN
F 3 "Warning" H 4750 1150 50  0001 L BNN
F 4 "LGA-5 TDK-InvenSense" H 4750 1150 50  0001 L BNN "Поле4"
F 5 "INMP621" H 4750 1150 50  0001 L BNN "Поле5"
F 6 "Mic Omni-Directional -46dB 3.63V Rectangular Solder Pad" H 4750 1150 50  0001 L BNN "Поле6"
F 7 "TDK-InvenSense" H 4750 1150 50  0001 L BNN "Поле7"
F 8 "None" H 4750 1150 50  0001 L BNN "Поле8"
	1    4750 1150
	1    0    0    -1  
$EndComp
$Comp
L digital-mics:SPM0423HD4H-WB U5
U 1 1
P 3500 1100
F 0 "U5" H 3500 1417 50  0000 C CNN
F 1 "SPM0423HD4H-WB" H 3500 1326 50  0000 C CNN
F 2 "bga-6:BGA_6" H 3500 1100 50  0001 C CNN
F 3 "" H 3500 1100 50  0000 C CNN
	1    3500 1100
	1    0    0    -1  
$EndComp
$Comp
L power:GND #PWR?
U 1 1
P 4100 950
AR Path="/5E388E47" Ref="#PWR?"  Part="1" 
AR Path="/5E1B9A68/5E388E47" Ref="#PWR0105"  Part="1" 
F 0 "#PWR0105" H 4100 700 50  0001 C CNN
F 1 "GND" H 4105 777 50  0000 C CNN
F 2 "" H 4100 950 50  0001 C CNN
F 3 "" H 4100 950 50  0001 C CNN
	1    4100 950 
	-1   0    0    1   
$EndComp
Wire Wire Line
	3900 1050 4100 1050
Wire Wire Line
	4100 1050 4100 950 
Wire Wire Line
	4100 1050 4300 1050
Connection ~ 4100 1050
Wire Wire Line
	3900 1150 4300 1150
Wire Wire Line
	3900 1250 4300 1250
Text Label 4050 1150 0    50   ~ 0
CLK0
Text Label 4050 1250 0    50   ~ 0
DAT0
$Comp
L power:+3.3V #PWR?
U 1 1
P 3000 1000
AR Path="/5E3AC694" Ref="#PWR?"  Part="1" 
AR Path="/5E1B9A68/5E3AC694" Ref="#PWR0106"  Part="1" 
F 0 "#PWR0106" H 3000 850 50  0001 C CNN
F 1 "+3.3V" H 3015 1173 50  0000 C CNN
F 2 "" H 3000 1000 50  0001 C CNN
F 3 "" H 3000 1000 50  0001 C CNN
	1    3000 1000
	1    0    0    -1  
$EndComp
$Comp
L power:GND #PWR?
U 1 1
P 3000 1300
AR Path="/5E3AC7D2" Ref="#PWR?"  Part="1" 
AR Path="/5E1B9A68/5E3AC7D2" Ref="#PWR0107"  Part="1" 
F 0 "#PWR0107" H 3000 1050 50  0001 C CNN
F 1 "GND" H 3005 1127 50  0000 C CNN
F 2 "" H 3000 1300 50  0001 C CNN
F 3 "" H 3000 1300 50  0001 C CNN
	1    3000 1300
	1    0    0    -1  
$EndComp
Wire Wire Line
	3000 1000 3000 1050
Wire Wire Line
	3000 1050 3100 1050
Wire Wire Line
	3100 1150 3000 1150
Wire Wire Line
	3000 1150 3000 1250
Wire Wire Line
	3100 1250 3000 1250
Connection ~ 3000 1250
Wire Wire Line
	3000 1250 3000 1300
Wire Wire Line
	5200 1350 5300 1350
Wire Wire Line
	5300 1350 5300 1400
Wire Wire Line
	5200 1250 5300 1250
Wire Wire Line
	5300 1250 5300 1350
Connection ~ 5300 1250
Connection ~ 5300 1350
Wire Wire Line
	5200 950  5300 950 
Wire Wire Line
	5300 950  5300 850 
Connection ~ 5300 950 
$Comp
L power:+3.3V #PWR?
U 1 1
P 7900 800
AR Path="/5E3FA138" Ref="#PWR?"  Part="1" 
AR Path="/5E1B9A68/5E3FA138" Ref="#PWR0108"  Part="1" 
F 0 "#PWR0108" H 7900 650 50  0001 C CNN
F 1 "+3.3V" H 7915 973 50  0000 C CNN
F 2 "" H 7900 800 50  0001 C CNN
F 3 "" H 7900 800 50  0001 C CNN
	1    7900 800 
	1    0    0    -1  
$EndComp
$Comp
L power:GND #PWR?
U 1 1
P 7900 1350
AR Path="/5E3FA13E" Ref="#PWR?"  Part="1" 
AR Path="/5E1B9A68/5E3FA13E" Ref="#PWR0109"  Part="1" 
F 0 "#PWR0109" H 7900 1100 50  0001 C CNN
F 1 "GND" H 7905 1177 50  0000 C CNN
F 2 "" H 7900 1350 50  0001 C CNN
F 3 "" H 7900 1350 50  0001 C CNN
	1    7900 1350
	1    0    0    -1  
$EndComp
$Comp
L Device:C C7
U 1 1
P 7900 1050
F 0 "C7" H 8015 1096 50  0000 L CNN
F 1 "100n" H 8015 1005 50  0000 L CNN
F 2 "Capacitor_SMD:C_0805_2012Metric" H 7938 900 50  0001 C CNN
F 3 "~" H 7900 1050 50  0001 C CNN
	1    7900 1050
	1    0    0    -1  
$EndComp
$Comp
L INMP621:INMP621 MK1
U 1 1
P 7350 1100
F 0 "MK1" H 7350 1567 50  0000 C CNN
F 1 "INMP621" H 7350 1476 50  0000 C CNN
F 2 "inmp621-footprint:MK_INMP621" H 7350 1100 50  0001 L BNN
F 3 "Warning" H 7350 1100 50  0001 L BNN
F 4 "LGA-5 TDK-InvenSense" H 7350 1100 50  0001 L BNN "Поле4"
F 5 "INMP621" H 7350 1100 50  0001 L BNN "Поле5"
F 6 "Mic Omni-Directional -46dB 3.63V Rectangular Solder Pad" H 7350 1100 50  0001 L BNN "Поле6"
F 7 "TDK-InvenSense" H 7350 1100 50  0001 L BNN "Поле7"
F 8 "None" H 7350 1100 50  0001 L BNN "Поле8"
	1    7350 1100
	1    0    0    -1  
$EndComp
$Comp
L digital-mics:SPM0423HD4H-WB U6
U 1 1
P 6100 1050
F 0 "U6" H 6100 1367 50  0000 C CNN
F 1 "SPM0423HD4H-WB" H 6100 1276 50  0000 C CNN
F 2 "bga-6:BGA_6" H 6100 1050 50  0001 C CNN
F 3 "" H 6100 1050 50  0000 C CNN
	1    6100 1050
	1    0    0    -1  
$EndComp
Wire Wire Line
	6500 1100 6900 1100
Wire Wire Line
	6500 1200 6900 1200
Text Label 6650 1100 0    50   ~ 0
CLK0
Text Label 6650 1200 0    50   ~ 0
DAT0
Wire Wire Line
	7800 1300 7900 1300
Wire Wire Line
	7900 1300 7900 1350
Wire Wire Line
	7800 1200 7900 1200
Wire Wire Line
	7900 1200 7900 1300
Connection ~ 7900 1200
Connection ~ 7900 1300
Wire Wire Line
	7800 900  7900 900 
Wire Wire Line
	7900 900  7900 800 
Connection ~ 7900 900 
Wire Wire Line
	5300 950  5600 950 
Wire Wire Line
	5600 950  5600 1000
Wire Wire Line
	5600 1000 5700 1000
Wire Wire Line
	5700 1100 5650 1100
Wire Wire Line
	5650 1100 5650 1200
Wire Wire Line
	5650 1200 5700 1200
Wire Wire Line
	5650 1200 5650 1250
Wire Wire Line
	5650 1250 5300 1250
Connection ~ 5650 1200
Wire Wire Line
	6500 1000 6750 1000
$Comp
L power:+3.3V #PWR?
U 1 1
P 6750 950
AR Path="/5E45F86C" Ref="#PWR?"  Part="1" 
AR Path="/5E1B9A68/5E45F86C" Ref="#PWR0110"  Part="1" 
F 0 "#PWR0110" H 6750 800 50  0001 C CNN
F 1 "+3.3V" H 6765 1123 50  0000 C CNN
F 2 "" H 6750 950 50  0001 C CNN
F 3 "" H 6750 950 50  0001 C CNN
	1    6750 950 
	1    0    0    -1  
$EndComp
Wire Wire Line
	6750 950  6750 1000
Connection ~ 6750 1000
Wire Wire Line
	6750 1000 6900 1000
Text Notes 1000 850  0    50   ~ 0
Three placement variants per microphone:\n 1. Pin Header\n 2. Bottom hole BGA\n 3. Upper hole BGA
Text Notes 3650 2050 0    50   ~ 0
TODO - add rest of BGA microphone footrints.
$EndSCHEMATC
